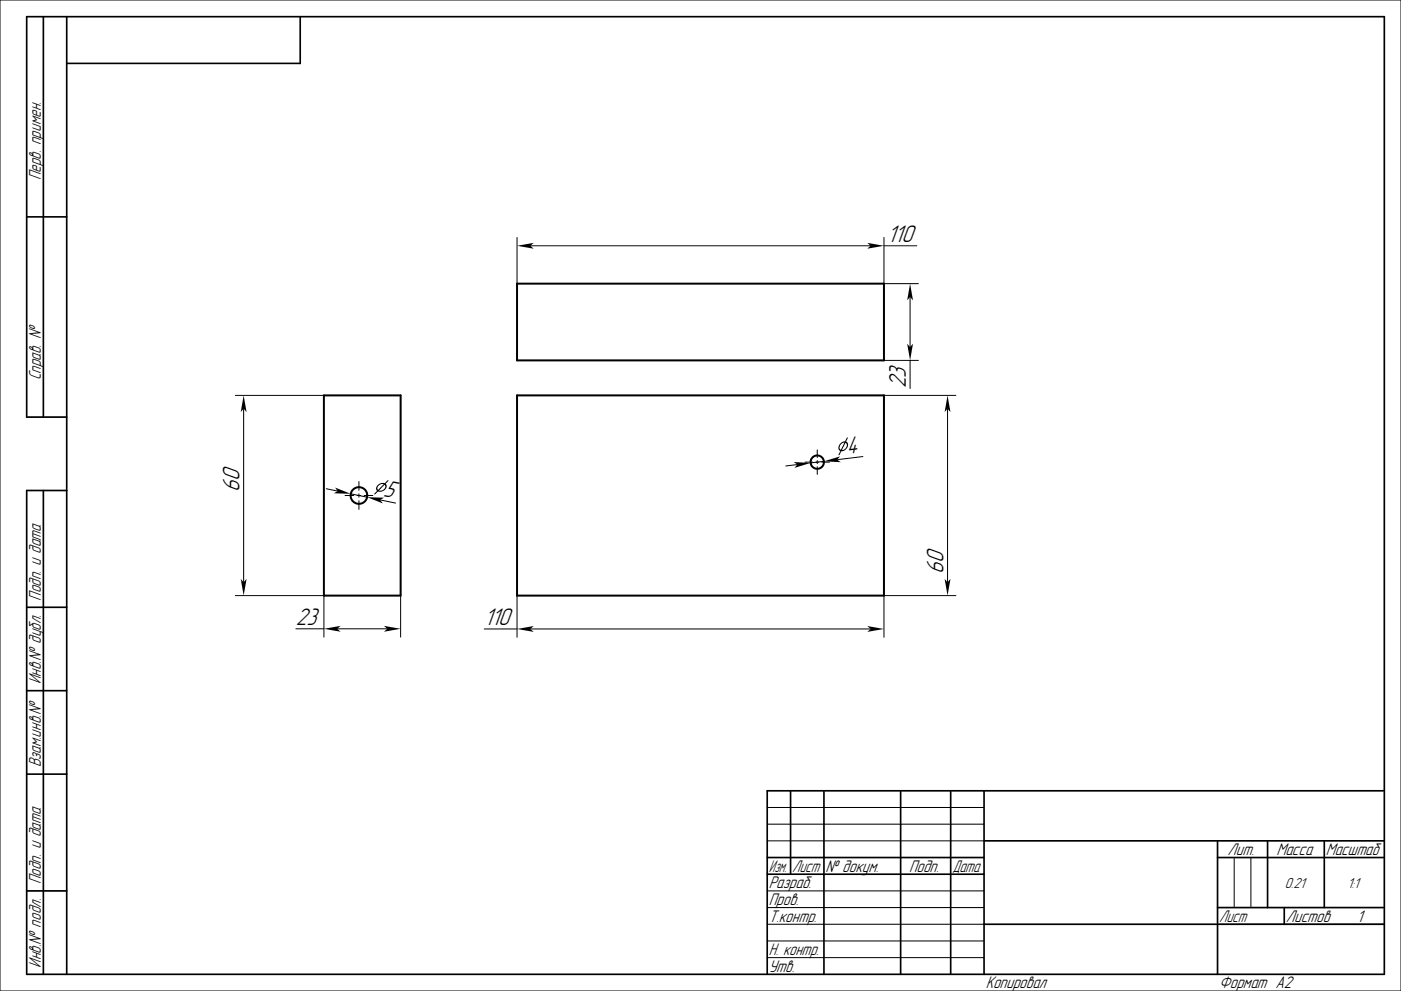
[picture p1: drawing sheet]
<svg xmlns="http://www.w3.org/2000/svg" width="420mm" height="297mm" viewBox="0 0 420 297" stroke-linecap="round" stroke-linejoin="round" font-family="sans-serif">
<g fill="none" stroke="#000" stroke-width=".3">
<path d="M0 0h420v297h-420zM155 71.2v13.8M159 73.7h102M265 71.2v13.8h10.3M265 73.7h9.8M272.8 89v15M70.5 118.5h26.6M265 118.5h21.6M265 108h10.3M272.8 108v8.4M73 122.5v52M239 139.2l-3.4 .5"/>
<path d="M241.3 138.5h2.3M244.5 138.5h1M245 134.8v2.3M245 138v1M245 139.9v2.3M246.4 138.5h2.3M247 138.3l-4 .4M258.7 136.8l-7.7 1M284.1 122.5v52M97.8 146.5l3.4 .7M103.4 148.5h2.6M105.2 148l4.9 1"/>
<path d="M107.1 148.5h1M107.6 144.3v2.6M107.6 148v1M107.6 150.1v2.6M109.2 148.5h2.6M114 149.8l4.6 1M70.5 178.5h26.6v12.5M120.1 178.5v12.5M155 178.5v12.5M286.6 178.5h-21.6v12.5M88.7 188.5h8.4M101.1 188.5h15"/>
<path d="M145.2 188.5h9.8M159 188.5h102M230 252h65M230 242h65M230 247h65M370 257v15M375 257v15M230 277h65M230 267h65M230 272h65M365 277h50M230 282h65"/>
<path d="M230 287h65"/>
</g>
<g fill="none" stroke="#000" stroke-width=".5">
<path d="M13 5v120M20 5v287M90 5v14h-70M8 65h12M20 125h-12v-120h407v287h-407v-145h12M13 147v145M8 182h12M8 207h12M8 232h12M237 237v25M247 237v55M270 237v55"/>
<path d="M285 237v55M295 237v55M415 237h-185v55M230 257h65M295 252h120M365 257h50M365 252v40M380 252v20M397 252v20M8 267h12M230 262h65M295 277h120"/>
<path d="M365 272h50M385 272v5"/>
</g>
<g fill="none" stroke="#000" stroke-width=".6">
<path d="M155 85h110v23h-110zM97.1 118.5h23v60h-23zM155 118.5h110v60h-110z"/>
<circle cx="245" cy="138.5" r="2"/>
<circle cx="107.6" cy="148.5" r="2.5"/>
</g>
<g fill="#000">
<path d="M155 73.7l5-.9-1 .9 1 .8z" fill-rule="evenodd"/>
<path d="M260 72.8l5 .9-5 .8 1-.8z" fill-rule="evenodd"/>
<path d="M272.8 85l.9 5-.9-1-.8 1z" fill-rule="evenodd"/>
<path d="M272 103l.8 1 .9-1-.9 5z" fill-rule="evenodd"/>
<path d="M73 118.5l.9 5-.9-1-.8 1z" fill-rule="evenodd"/>
<path d="M247 138.3l4.8-1.5-.8 1 1.1 .7z" fill-rule="evenodd"/>
<path d="M252 132.8l.7-.4 .6-.1 .6-1.1 .3-.1-.6 1.2 .6 .7-.2 1.1-.8 .9-1 .3-.8 1.1 .5-1.2-.5-.5v-.7zM253.5 132.7l-1.1 2.2 .8-.3 .5-.6 .2-.8zM252.2 133.1l-.5 1 .4 .7 1-2.2z" fill-rule="evenodd"/>
<path d="M284.1 118.5l.8 5-.8-1-.9 1z" fill-rule="evenodd"/>
<path d="M100.4 146.1l4.8 1.9-5.1-.2 1.1-.6z" fill-rule="evenodd"/>
<path d="M110.1 149l5 .2-1.1 .6 .8 1.1z" fill-rule="evenodd"/>
<path d="M113.2 145.4l1-.6h1.1l.9-.8h.3l-.9 1 .3 .8-.4 .9-1.1 .6h-1.1l-1.1 .9v-.2l.8-.9-.3-.8zM115.3 145.3l-1.7 1.7h.8l.8-.4 .3-.7zM113.5 145.6l-.4 .6 .2 .6 1.7-1.7h-.7z" fill-rule="evenodd"/>
<path d="M237.9 138.5l5.1 .2-4.8 1.5 .8-1z" fill-rule="evenodd"/>
<path d="M72.2 173.5l.8 1 .9-1-.9 5z" fill-rule="evenodd"/>
<path d="M283.2 173.5l.9 1 .8-1-.8 5z" fill-rule="evenodd"/>
<path d="M97.1 188.5l5-.9-1 .9 1 .8z" fill-rule="evenodd"/>
<path d="M115.1 187.6l5 .9-5 .8 1-.8z" fill-rule="evenodd"/>
<path d="M155 188.5l5-.9-1 .9 1 .9z" fill-rule="evenodd"/>
<path d="M260 187.6l5 .9-5 .9 1-.9z" fill-rule="evenodd"/>
</g>
<g font-size="6.7">
<text x="266" y="72.4">110</text>
<text x="271.6" y="116.4" transform="rotate(-90 271.6 116.4)">23</text>
<text x="254" y="136.1" transform="rotate(-7 254 136.1)">4</text>
<text x="71.8" y="147.4" transform="rotate(-90 71.8 147.4)">60</text>
<text x="114.7" y="148.7" transform="rotate(12 114.7 148.7)">5</text>
<text x="282.8" y="172" transform="rotate(-90 282.8 172)">60</text>
<text x="88.7" y="187.2">23</text>
<text x="145.2" y="187.3">110</text>
</g>
<g font-size="4.7">
<text x="12.2" y="54" transform="rotate(-90 12.2 54)">Перв. примен.</text>
<text x="12.2" y="114" transform="rotate(-90 12.2 114)">Справ. №</text>
<text x="12.2" y="180" transform="rotate(-90 12.2 180)">Подп. и дата</text>
<text x="12.2" y="205" transform="rotate(-90 12.2 205)">Инв.№ дубл.</text>
<text x="12.2" y="230" transform="rotate(-90 12.2 230)">Взам.инв.№</text>
<text x="368" y="256.2">Лит.</text>
<text x="382.7" y="256.2">Масса</text>
<text x="397.5" y="256.2">Масштаб</text>
<text x="230.5" y="261.3">Изм.</text>
<text x="237.5" y="261.3">Лист</text>
<text x="247.5" y="261.3">№ докум.</text>
<text x="272.5" y="261.3">Подп.</text>
<text x="285.5" y="261.3">Дата</text>
<text x="12.2" y="265" transform="rotate(-90 12.2 265)">Подп. и дата</text>
<text x="230.5" y="266.3">Разраб.</text>
<text x="230.5" y="271.3">Пров.</text>
<text x="230.5" y="276.3">Т.контр.</text>
<text x="365.5" y="276.2">Лист</text>
<text x="385.5" y="276.2">Листов</text>
<text x="406.8" y="276.3">1</text>
<text x="230.5" y="286.3">Н. контр.</text>
<text x="12.2" y="290" transform="rotate(-90 12.2 290)">Инв.№ подл.</text>
<text x="230.5" y="291.3">Утв.</text>
<text x="295.5" y="296.3">Копировал</text>
<text x="365.5" y="296.3">Формат A2</text>
</g>
<g font-size="4">
<text x="385.2" y="266">0.21</text>
<text x="404" y="266">1:1</text>
</g>
</svg>
